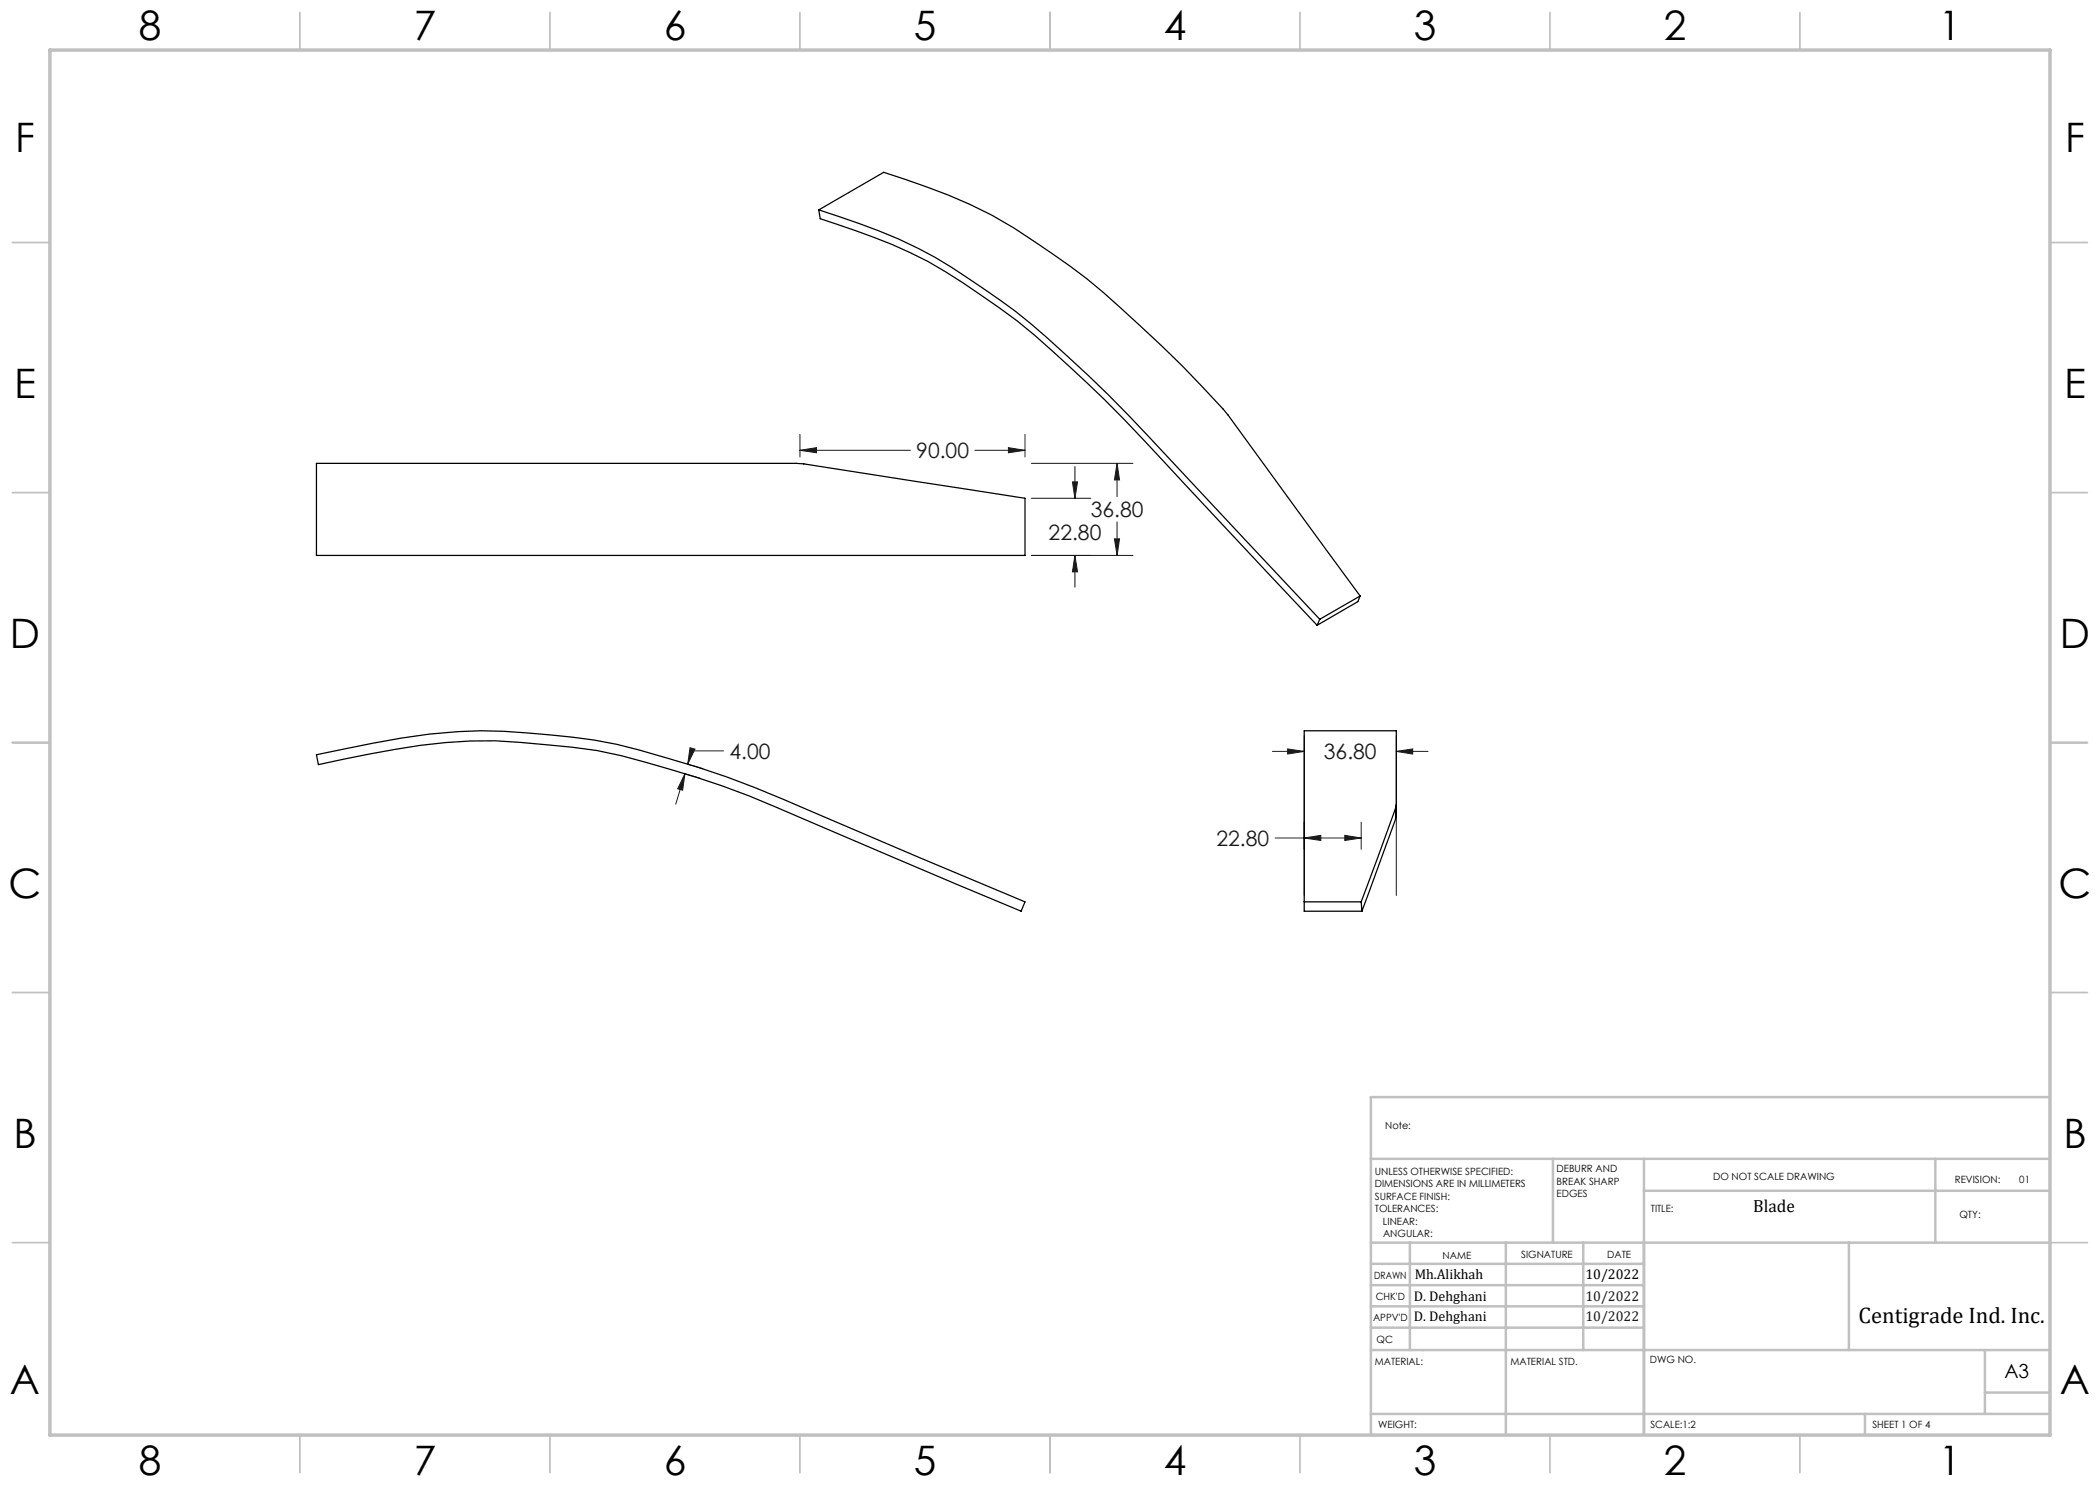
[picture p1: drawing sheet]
<svg xmlns="http://www.w3.org/2000/svg" width="420mm" height="297mm" viewBox="0 0 420 297" stroke-linecap="round" stroke-linejoin="round" font-family="sans-serif">
<g fill="none" stroke="#191924" stroke-width=".2">
<path d="M160 90.1l3.3-.6v1.1zM160 86.9v4.5M160 90.1h22.1M195 90.1h10M201.7 89.5l3.3 .6-3.3 .5zM205 86.9v4.5M206.3 92.7h20.3M206.3 99.7h11.9M214.5 96.4h1l-.5 3.3zM215 93.3v6.4M223.4 92.7l.5 3.3h-1zM223.4 92.7v6.6"/>
<path d="M206.3 111.1h20.3M215 111.1v6.3M215 111.1l.5 3.3h-1zM222.9 107.8h1l-.5 3.3zM223.4 104.4v6.7M137 154.8l-.5 3.2-1-.2zM137 154.8l-1.9 6M137 154.8l3 .8M137.6 152.9l3 .8M138 149.5l1 .3-1.5 3zM144.7 150.2h-6.3l-.9 2.6M254.5 150.3h6.3"/>
<path d="M257.5 149.8l3.3 .5-3.3 .5zM260.8 147.1v32M279.3 150.3l3.2-.5v1zM279.3 147.1v32M279.3 150.3h6.3M255 167.6h17.2M260.8 167.6l3.4-.5v1zM269 167.1l3.2 .5-3.2 .5zM272.2 164.4v5.5"/>
</g>
<g fill="none" stroke="#c0c0c0" stroke-width=".35">
<path d="M60 2.5v7.5M110 2.5v7.5M160 2.5v7.5M210 2.5v7.5M260 2.5v7.5M310 2.5v7.5M360 2.5v7.5M2.5 48.5h7.5M410 48.5h7.5M2.5 98.5h7.5M410 98.5h7.5M2.5 148.5h7.5"/>
<path d="M410 148.5h7.5M2.5 198.5h7.5M410 198.5h7.5M2.5 248.5h7.5M410 248.5h7.5M60 287v7.5M110 287v7.5M160 287v7.5M210 287v7.5M260 287v7.5M310 287v7.5M360 287v7.5"/>
</g>
<g fill="none" stroke="#c0c0c0" stroke-width=".5">
<path d="M410 219.4h-135.8v67.4M274.2 231.8h135.8M310.6 231.8v16.7M328.8 231.8v55.2M328.8 238.2h81.2M387.1 231.8v16.7M274.2 248.5h135.8M274.2 257h54.6M274.2 252.8h54.6M282 248.5v21.5M301.2 248.5v38.3M316.7 248.5v21.5"/>
<path d="M369.8 248.5v21.5M274.2 265.5h54.6M274.2 261.3h54.6M274.2 270h135.8M397 270v12.8M397 278.5h13M274.2 282.8h135.8M373 282.8v4.2"/>
</g>
<path d="M10 10h400v277h-400z" fill="none" stroke="#c0c0c0" stroke-width=".7"/>
<path d="M138 149.5l1 .3-1.5 3zM137 154.8l-.5 3.2-1-.2zM279.3 150.3l3.2-.5v1zM257.5 149.8l3.3 .5-3.3 .5zM269 167.1l3.2 .5-3.2 .5zM260.8 167.6l3.4-.5v1zM223.4 92.7l.5 3.3h-1zM222.9 107.8h1l-.5 3.3zM214.5 96.4h1l-.5 3.3zM215 111.1l.5 3.3h-1zM160 90.1l3.3-.6v1.1zM201.7 89.5l3.3 .6-3.3 .5z" fill="#191924"/>
<g fill="none" stroke="#000" stroke-width=".25">
<path d="M163.8 42a121.2 121.2 0 0 1 23.2 9.5 147.7 147.7 0 0 1 26.5 19.8 275.5 275.5 0 0 1 20.2 20.2l30.2 32.4M163.8 42l12.9-7.5a112.6 112.6 0 0 1 26 11.1 148.6 148.6 0 0 1 25.5 19.7 208.5 208.5 0 0 1 17.4 17.7l26.4 36.2M163.8 42l.2 1.7 3.6 1.2a94.2 94.2 0 0 1 28.6 14.1 115.8 115.8 0 0 1 17.8 14.4 329.1 329.1 0 0 1 22.8 23.3l26.6 28.4M63.3 92.7h95.9l1.6 .1 44.2 6.9v11.4h-141.7zM272 119.2l-8.1 4.7M272 119.2l-.4 1.1-8.2 4.8M263.9 123.9l-.5 1.2M63.3 151a276.5 276.5 0 0 1 22.6-4.2 96.5 96.5 0 0 1 23.9 .2 95.9 95.9 0 0 1 23.9 4.7 189.1 189.1 0 0 1 28.5 10.5l42.8 18.2-.8 1.8-37.7-15.9a407.7 407.7 0 0 0-22.3-9.2 298.9 298.9 0 0 0-19.8-5.9 130.7 130.7 0 0 0-20.3-2.7 103.4 103.4 0 0 0-30.2 2.3l-10.2 2.1zM279.3 146.2h-18.5v34.2M279.3 146.2v14.8M279.1 161.6l-6.9 18.8M279.1 163.8l-6.7 18.4"/>
<path d="M279.1 161.6v2.2M279.3 161l-.2 .6M279.3 161v2.2l-.2 .6M260.8 180.4h11.4M260.8 180.4v1.8h11.6M272.2 180.4l.2 1.8"/>
</g>
<g font-size="8.1">
<text x="27.8" y="8">8</text>
<text x="82.8" y="8">7</text>
<text x="132.8" y="8">6</text>
<text x="182.8" y="8">5</text>
<text x="232.8" y="8">4</text>
<text x="282.8" y="8">3</text>
<text x="332.8" y="8">2</text>
<text x="387.8" y="8">1</text>
<text x="3" y="30.4">F</text>
<text x="413" y="30.4">F</text>
<text x="2.8" y="79.6">E</text>
<text x="412.8" y="79.6">E</text>
<text x="2" y="129.6">D</text>
<text x="412" y="129.6">D</text>
<text x="1.7" y="179.6">C</text>
<text x="411.7" y="179.6">C</text>
<text x="2.7" y="229.6">B</text>
<text x="412.7" y="229.6">B</text>
<text x="2" y="278.9">A</text>
<text x="412" y="278.9">A</text>
<text x="27.8" y="295">8</text>
<text x="82.8" y="295">7</text>
<text x="132.8" y="295">6</text>
<text x="182.8" y="295">5</text>
<text x="232.8" y="295">4</text>
<text x="282.8" y="295">3</text>
<text x="332.8" y="295">2</text>
<text x="387.8" y="295">1</text>
</g>
<text font-size="4.5" x="371.7" y="264.6">Centigrade Ind. Inc.</text>
<g font-size="4.2" fill="#191924">
<text x="183.3" y="91.6">90.00</text>
<text x="209.7" y="108">22.80</text>
<text x="218.1" y="103.5">36.80</text>
<text x="145.9" y="151.8">4.00</text>
<text x="264.8" y="151.9">36.80</text>
<text x="243.3" y="169.2">22.80</text>
</g>
<text font-size="3.9" x="400.9" y="275.5">A3</text>
<text font-size="3.5" x="350.6" y="242.4">Blade</text>
<g font-size="2.8">
<text x="282.9" y="255.9">Mh.Alikhah</text>
<text x="317.1" y="255.9">10/2022</text>
<text x="282.8" y="260.1">D. Dehghani</text>
<text x="282.8" y="264.2">D. Dehghani</text>
</g>
<g font-size="2.8" fill="#191924">
<text x="317.1" y="260.1">10/2022</text>
<text x="317.1" y="264.2">10/2022</text>
</g>
<g font-size="2">
<text x="277" y="225.8">Note:</text>
<text x="275" y="234.9">UNLESS OTHERWISE SPECIFIED:</text>
<text x="275" y="237.4">DIMENSIONS ARE IN MILLIMETERS</text>
<text x="275" y="239.9">SURFACE FINISH:</text>
<text x="311.3" y="234.5">DEBURR AND</text>
<text x="311.3" y="237">BREAK SHARP</text>
<text x="311.3" y="239.5">EDGES</text>
<text x="342.6" y="236">DO NOT SCALE DRAWING</text>
<text x="391" y="236.6">REVISION:</text>
<text x="403.9" y="236.6">01</text>
<text x="275" y="242.4">TOLERANCES:</text>
<text x="276.6" y="244.9">LINEAR:</text>
<text x="330.2" y="242.4">TITLE:</text>
<text x="391.9" y="243.7">QTY:</text>
<text x="276.6" y="247.4">ANGULAR:</text>
<text x="288.5" y="251.7">NAME</text>
<text x="304.2" y="251.7">SIGNATURE</text>
<text x="321.4" y="251.7">DATE</text>
<text x="274.8" y="255.9">DRAWN</text>
<text x="275.1" y="260.1">CHK'D</text>
<text x="274.6" y="264.2">APPV'D</text>
<text x="275.3" y="268.5">QC</text>
<text x="275" y="273">MATERIAL:</text>
<text x="302.1" y="273">MATERIAL STD.</text>
<text x="330" y="272.5">DWG NO.</text>
<text x="275.6" y="285.6">WEIGHT:</text>
<text x="330.1" y="285.6">SCALE:1:2</text>
<text x="374.5" y="285.6">SHEET 1 OF 4</text>
</g>
</svg>
